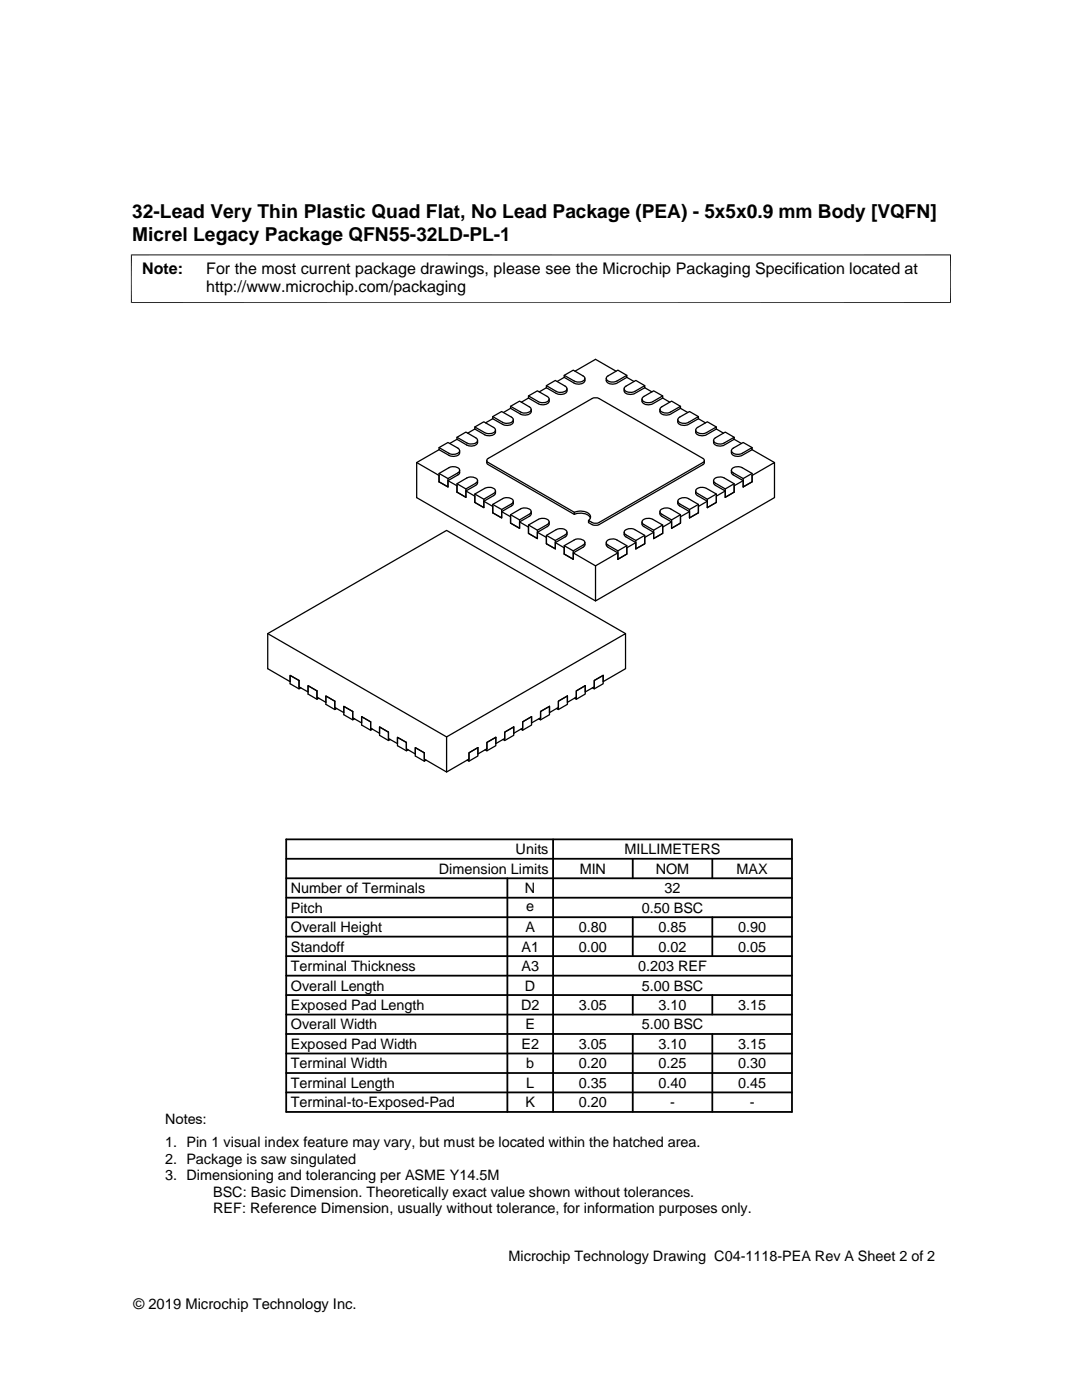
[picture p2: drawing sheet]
<svg xmlns="http://www.w3.org/2000/svg" width="216mm" height="279mm" viewBox="0 0 216 279" stroke-linecap="round" stroke-linejoin="round" font-family="sans-serif">
<g fill="none" stroke="#000" stroke-width=".25">
<path d="M105.5 79.4l-1.5 .9M105.5 79.4l1.9 1.2a1.61 1.61 0 0 0 2.2-.5v-.4M105.5 79l1.9 1.2a1.44 1.44 0 0 0 2.2-.6l-.4-.5-2-1.1-1.7 1v.4M109 77.4l-1.4 .8M109 77.4l2.2 1.2a1.42 1.42 0 0 0 1.9-.6v-.4M109 77l2 1.1a1.85 1.85 0 0 0 2-.2l.1-.3-.2-.4-2.1-1.3-1.8 1.1v.4M112.6 75.3l-1.4 .8M112.6 74.9l2 1.1a1.63 1.63 0 0 0 2.1-.3l-.2-.6-2.1-1.2-1.8 1v.4M112.6 75.3l2.1 1.2a1.45 1.45 0 0 0 2-.6v-.4M122.9 74.1l-4.1-2.4-4.1 2.4M125.1 75.3l-2 1.2a1.49 1.49 0 0 1-2.1-.6v-.4M125.1 75.3l1.4 .8"/>
<path d="M125.1 74.9l-1.8-1-2 1.1a.66 .66 0 0 0-.2 .8 .66 .66 0 0 0 .7 .4l1.1-.1 2.2-1.2v.4M128.7 77l-1.8-1.1-2 1.2a.6 .6 0 0 0-.3 .7 .6 .6 0 0 0 .6 .4l.5 .1 .8-.1 2.2-1.2v.4M128.7 77.4l-2 1.1a1.46 1.46 0 0 1-2.2-.5v-.4M128.7 77.4l1.4 .8M132.2 79.4l-1.9 1.2a1.5 1.5 0 0 1-2.2-.5v-.4M132.2 79l-1.8-1-1.9 1.1a.61 .61 0 0 0-.4 .7 .61 .61 0 0 0 .7 .5l.5 .1 .8-.2 2.1-1.2v.4M132.2 79.4l1.4 .9M83.1 92.3l4.5 2.6v1.3M87.6 89.7l-4.5 2.6v7l35.7 20.6M87.6 89.7l2 1.2a1.68 1.68 0 0 0 2.1-.4v-.6M87.6 89.3l2 1.2a1.8 1.8 0 0 0 2-.2l.1-.4-.2-.4-2.1-1.2-1.8 1v.4M87.6 94.5l2-1.2a1.83 1.83 0 0 1 2 .2l.1 .4-.2 .4-2.1 1.2v1.7l-1.8-1z"/>
<path d="M87.6 94.5l1.8 1M89.4 95.9l1.8 1v1.3M91.2 87.7l-1.5 .8M91.2 87.7l2.1 1.2a1.45 1.45 0 0 0 2-.6v-.4M91.2 96.5l1.8 1.1M91.2 96.5l1.9-1.1a1.85 1.85 0 0 1 2.1 .3l.1 .3-.2 .3-2.1 1.3v1.7l-1.8-1.1zM91.2 87.3l2.3 1.3h.7a.78 .78 0 0 0 .8-.2 .78 .78 0 0 0 .2-.8l-2.2-1.4-1.8 1.1v.4M91.7 93.9l-.1 .7-2.2 1.3v1.3l-1.8-1M93 98l1.7 1v1.3M94.7 85.6l-1.4 .8M94.7 85.6l2.2 1.2a1.46 1.46 0 0 0 2-.6v-.4M94.7 85.2l2 1.1a1.72 1.72 0 0 0 2.1-.3l-.2-.6-2.1-1.2-1.8 1v.4"/>
<path d="M94.7 98.6l1.8 1M94.7 98.6l2-1.1a1.51 1.51 0 0 1 2.2 .5l-.3 .4-2.1 1.2v1.7l-1.8-1zM95.3 95.9l-.1 .8-2.2 1.3v1.3l-1.8-1.1M97.1 91.9l.1 .5 .2 .3 17.2 10a2.6 2.6 0 0 1 3.2 .7M98.3 83.6l-1.4 .8M98.3 83.6l2 1.1a1.68 1.68 0 0 0 2.1-.4v-.5M98.3 83.1l2 1.2a1.71 1.71 0 0 0 2.1-.4l-.2-.5-2.1-1.3-1.8 1v.5M98.9 98l-.1 .5-.2 .3-2.1 1.2v1.3l-1.8-1M101.9 81.5l-1.4 .8M101.9 81.5l2.1 1.2a1.46 1.46 0 0 0 2-.6v-.4M101.9 81.1l1.9 1.1a1.8 1.8 0 0 0 2.1-.2l.1-.3-.2-.4-2.1-1.2-1.8 1v.4M135.4 99.7a1.85 1.85 0 0 1 2-.2l2 1.2v1.6l-1.8 1.1v-1.7l-2.1-1.2-.2-.5z"/>
<path d="M135.8 81.1l-1.8-1-2 1.1-.3 .5a1.18 1.18 0 0 0 1.6 .7l2.5-1.3v.4M135.8 81.5l-2 1.1a1.5 1.5 0 0 1-2.1-.5v-.4M135.8 81.5l1.4 .8M138.8 98v.5l.2 .3 2.1 1.2v1.3M139 97.6a1.85 1.85 0 0 1 2-.1l1.9 1.1v1.7l-1.8 1v-1.7l-2.1-1.2a.49 .49 0 0 1 0-.8zM139.4 83.6l-2 1.1a1.49 1.49 0 0 1-2.2-.5v-.4M139.4 83.1l-1.8-1-2 1.1a.67 .67 0 0 0-.2 .9 .67 .67 0 0 0 .7 .4l1.1-.1 2.2-1.3v.5M139.4 83.6l1.4 .8M140.5 91.9v.5l-.2 .3-20.8 12-.7 .1h-.5l-.9-.5v-.4l1.1 .5 1-.1 20.8-12 .2-.3v-.2l-.2-.3-20.8-12-.7-.1-.7 .1-20.7 12-.2 .3 .1 .4 17.3 10v.5M142.4 95.9v.6l.2 .2 2.1 1.3v1.3M142.5 95.6a1.88 1.88 0 0 1 2-.2l2 1.1v1.7l-1.8 1.1v-1.7l-2.1-1.3-.2-.4zM142.9 85.6l1.5 .8"/>
<path d="M142.9 85.2l-1.8-1-1.9 1.1-.4 .5a1.14 1.14 0 0 0 1.6 .7l2.5-1.3v.4M142.9 85.6l-1.9 1.2a1.5 1.5 0 0 1-2.2-.6v-.4M142.9 98.6l-1.8 1M144.7 98l-1.8 1v1.3l-1.8 1M145.9 93.9l.1 .5 .2 .3 2.1 1.2v1.3M146 93.6a1.79 1.79 0 0 1 2.1-.3l2 1.2v1.7l-1.8 1v-1.7l-2.1-1.2-.3-.4zM146.5 87.7l1.4 .8M146.5 87.7l-2 1.1a1.49 1.49 0 0 1-2.1-.5v-.4M146.5 87.3l-1.8-1.1-2 1.2-.3 .4a1.17 1.17 0 0 0 1.6 .8l2.5-1.3v.4M146.5 96.5l-1.8 1.1M148.3 95.9l-1.8 1v1.3l-1.8 1.1M148.3 97.2l1.8-1v-1.3l4.4-2.6v7l-35.7 20.6v-7l4.5-2.6"/>
<path d="M150.1 89.7l-2 1.2a1.49 1.49 0 0 1-2.2-.5v-.5M150.1 89.7l4.4 2.6M150.1 89.3l-1.8-1-2 1.1a.61 .61 0 0 0-.3 .7 .61 .61 0 0 0 .6 .5l.6 .1 .7-.1 2.2-1.3v.4M150.1 94.5l-1.8 1M96.5 100l1.8 1.1v1.2M98.3 100.7l1.8 1M98.3 100.7l2-1.2a1.82 1.82 0 0 1 2 .2l.1 .3-.2 .5-2.1 1.2v1.7l-1.8-1.1zM100.1 102.1l1.8 1v1.3M101.9 102.7l1.8 1.1M101.9 102.7l1.9-1.1a1.59 1.59 0 0 1 2.2 .5l-.2 .4-2.1 1.3v1.6l-1.8-1zM102.4 100l-.1 .8-2.2 1.3v1.3l-1.8-1.1M103.7 104.2l1.8 1v1.2"/>
<path d="M105.5 104.8l1.7 1M105.5 104.8l1.9-1.1a1.44 1.44 0 0 1 2.2 .5l-.4 .5-2 1.1v1.7l-1.7-1.1zM106 102.1v.5l-.2 .4-2.1 1.2v1.2l-1.8-1M107.2 106.2l1.8 1.1v1.2M109 106.8l1.8 1.1M109 106.8l2-1.1a1.66 1.66 0 0 1 2.1 .4l-.2 .5-2.1 1.3v1.6l-1.8-1zM109.6 104.2v.5l-.3 .3-2.1 1.2v1.3l-1.7-1.1M110.8 108.3l1.8 1v1.3M112.6 108.9l1.8 1M112.6 108.9l2-1.1a1.76 1.76 0 0 1 2.1 .3v.2l-.2 .4-2.1 1.2v1.7l-1.8-1zM113.1 106.2l-.1 .8-2.2 1.3v1.2l-1.8-1M114.4 110.3l4.4 2.6"/>
<path d="M114.6 102.2a2.75 2.75 0 0 1 3.2 .6v.5l-.4 .6M116.7 108.3v.5l-.2 .3-2.1 1.2v1.3l-1.8-1M121 108.3v.5l.2 .3 2.1 1.2v1.3M121.1 107.9a1.82 1.82 0 0 1 2-.1l2 1.1v1.7l-1.8 1v-1.7l-2.1-1.2a.49 .49 0 0 1-.1-.8zM124.5 106.2l.1 .6 .2 .2 2.1 1.3v1.2M124.7 105.9a1.84 1.84 0 0 1 2-.2l2 1.1v1.7l-1.8 1v-1.6l-2.1-1.3-.3-.4zM125.1 108.9l-1.8 1M126.9 108.3l-1.8 1v1.3l-1.8 1M128.1 104.2v.5l.2 .3 2.1 1.2v1.3M128.3 103.8a1.88 1.88 0 0 1 2-.1l1.9 1.1v1.6l-1.8 1.1v-1.7l-2.1-1.2a.49 .49 0 0 1 0-.8zM128.7 106.8l-1.8 1.1M130.4 106.2l-1.7 1.1v1.2l-1.8 1"/>
<path d="M131.7 102.1v.6l.2 .2 2.1 1.3v1.2M131.7 101.9a1.83 1.83 0 0 1 2.1-.3l2 1.1v1.7l-1.8 1v-1.6l-2.1-1.3-.2-.3zM132.2 104.8l-1.8 1M134 104.2l-1.8 1v1.2l-1.8 1.1M135.2 100v.5l.3 .4 2.1 1.2v1.3M135.8 102.7l-1.8 1.1M137.6 102.1l-1.8 1v1.3l-1.8 1M139.4 100.7l-1.8 1M141.1 100l-1.7 1.1v1.2l-1.8 1.1M53.4 126.4l35.7 20.7M59.7 135.8l-1.8-1v1.7l1.8 1M59.7 135.8v1.3l1.8 1v-1.3l1.7 1.1"/>
<path d="M59.7 135.8v1.7l.3-.2M63.2 137.9l-1.7-1.1v1.7l1.7 1.1M63.2 137.9v1.2l1.8 1.1v-1.3l1.8 1M63.2 137.9v1.7l.4-.3M66.8 139.9l-1.8-1v1.7l1.8 1M66.8 139.9v1.3l1.8 1v-1.2l1.8 1M66.8 139.9v1.7l.4-.2M113.2 138.9v1.7l-1.8 1M113.2 138.9l-1.8 1v1.7l-.3-.2M113.2 138.9l-1.8 1v1.3l-1.8 1v-1.2M116.8 136.8v1.7l-1.8 1.1M116.8 136.8l-1.8 1.1v1.7l-.4-.3"/>
<path d="M116.8 136.8l-1.8 1.1v1.2l-1.8 1.1v-1.3M120.4 134.8l-1.8 1v1.3l-1.8 1v-1.3M120.4 134.8v1.7l-1.8 1M120.4 134.8l-1.8 1v1.7l-.4-.2M120.4 134.8v1.2l4.4-2.5v-7.1l-35.7 20.7v7l4.5-2.6v-1.3l1.8-1M124.8 126.4l-35.7-20.5-35.7 20.5v7.1l4.5 2.5v-1.2l1.8 1M70.4 142l-1.8-1v1.6l1.8 1.1M70.4 142v1.3l1.8 1v-1.3l1.8 1.1M70.4 142v1.7l.3-.2M74 144.1v1.6l.3-.2M74 144.1l-1.8-1.1v1.7l1.8 1M74 144.1v1.2l1.7 1v-1.2l1.8 1"/>
<path d="M77.5 146.1l-1.8-1v1.6l1.8 1.1M77.5 146.1v1.3l1.8 1v-1.2l1.8 1M77.5 146.1v1.7l.4-.2M81.1 148.2l-1.8-1v1.6l1.8 1M81.1 148.2v1.2l1.8 1.1v-1.3l1.8 1M81.1 148.2v1.6l.3-.2M84.7 150.2v1.7l.3-.2M84.7 150.2l-1.8-1v1.7l1.8 1M84.7 150.2v1.3l4.4 2.6M95.4 149.2v1.7l-1.8 1M95.4 149.2l-1.8 1v1.7l-.4-.2M98.9 147.2v1.6l-1.7 1"/>
<path d="M98.9 147.2l-1.7 1v1.6l-.4-.2M98.9 147.2l-1.7 1v1.2l-1.8 1.1v-1.3M102.5 145.1v1.6l-1.8 1.1M102.5 145.1l-1.8 1v1.7l-.3-.2M102.5 145.1l-1.8 1v1.3l-1.8 1v-1.2M106.1 143v1.7l-1.8 1M106.1 143l-1.8 1.1v1.6l-.4-.2M106.1 143l-1.8 1.1v1.2l-1.8 1v-1.2M109.6 141v1.6l-1.7 1.1M109.6 141l-1.7 1v1.7l-.4-.2M109.6 141l-1.7 1v1.3l-1.8 1v-1.3"/>
</g>
<path d="M26.1 50.9h163.7M26.2 50.8v9.7M189.7 50.8v9.7M26.1 60.4h163.7" fill="none" stroke="#000" stroke-width=".2"/>
<g fill="none" stroke="#000" stroke-width=".36">
<path d="M57.1 179.2h100.9M57.1 175.3h100.9M57.1 171.4h100.9M57.1 167.5h100.9v54.4h-100.9zM101.2 175.3v46.6M110.4 167.5v54.4M126.3 171.4v3.9M142.1 171.4v3.9M57.1 186.9h100.9M57.1 183h100.9M57.1 198.6h100.9M57.1 194.7h100.9"/>
<path d="M57.1 190.8h100.9M126.3 183v7.8M126.3 198.6v3.9M142.1 183v7.8M142.1 198.6v3.9M57.1 214.1h100.9M57.1 206.4h100.9M57.1 202.5h100.9M57.1 210.2h100.9M57.1 218h100.9M126.3 206.4v15.5M142.1 206.4v15.5"/>
</g>
<g font-size="3.8">
<text x="26.4" y="43.5">32-Lead Very Thin Plastic Quad Flat, No Lead Package (PEA) - 5x5x0.9 mm Body [VQFN]</text>
<text x="26.4" y="48">Micrel Legacy Package QFN55-32LD-PL-1</text>
</g>
<g font-size="3.2">
<text x="28.4" y="54.6">Note:</text>
<text x="41.1" y="58.3">http://www.microchip.com/packaging</text>
<text x="41.1" y="54.6">For the most current package drawings, please see the Microchip Packaging Specification located at</text>
</g>
<g font-size="2.9">
<text x="102.9" y="170.5">Units</text>
<text x="124.6" y="170.5">MILLIMETERS</text>
<text x="58" y="178.2">Number of Terminals</text>
<text x="87.6" y="174.4">Dimension Limits</text>
<text x="104.8" y="178.2">N</text>
<text x="115.7" y="174.4">MIN</text>
<text x="130.8" y="174.4">NOM</text>
<text x="132.6" y="178.2">32</text>
<text x="147" y="174.4">MAX</text>
<text x="58" y="182.1">Pitch</text>
<text x="105" y="181.8">e</text>
<text x="128" y="182.1">0.50 BSC</text>
<text x="58" y="186">Overall Height</text>
<text x="58" y="189.9">Standoff</text>
<text x="104.1" y="189.9">A1</text>
<text x="104.8" y="186">A</text>
<text x="115.5" y="186">0.80</text>
<text x="115.5" y="189.9">0.00</text>
<text x="131.4" y="186">0.85</text>
<text x="131.4" y="189.9">0.02</text>
<text x="147.3" y="186">0.90</text>
<text x="147.3" y="189.9">0.05</text>
<text x="58" y="193.8">Terminal Thickness</text>
<text x="58" y="197.7">Overall Length</text>
<text x="104.1" y="193.8">A3</text>
<text x="104.8" y="197.7">D</text>
<text x="127.3" y="193.8">0.203 REF</text>
<text x="128" y="197.7">5.00 BSC</text>
<text x="58" y="201.6">Exposed Pad Length</text>
<text x="104" y="201.6">D2</text>
<text x="115.5" y="201.6">3.05</text>
<text x="131.4" y="201.6">3.10</text>
<text x="147.3" y="201.6">3.15</text>
<text x="58" y="205.4">Overall Width</text>
<text x="58" y="209.3">Exposed Pad Width</text>
<text x="104" y="209.3">E2</text>
<text x="104.8" y="205.4">E</text>
<text x="115.5" y="209.3">3.05</text>
<text x="128" y="205.4">5.00 BSC</text>
<text x="131.4" y="209.3">3.10</text>
<text x="147.3" y="209.3">3.15</text>
<text x="58" y="213.2">Terminal Width</text>
<text x="105" y="213.2">b</text>
<text x="115.5" y="213.2">0.20</text>
<text x="131.4" y="213.2">0.25</text>
<text x="147.3" y="213.2">0.30</text>
<text x="58" y="217.1">Terminal Length</text>
<text x="58" y="221">Terminal-to-Exposed-Pad</text>
<text x="104.8" y="221">K</text>
<text x="105" y="217.1">L</text>
<text x="115.5" y="217.1">0.35</text>
<text x="115.5" y="221">0.20</text>
<text x="131.4" y="217.1">0.40</text>
<text x="133.7" y="221">-</text>
<text x="147.3" y="217.1">0.45</text>
<text x="149.6" y="221">-</text>
<text x="32.9" y="224.3">Notes:</text>
<text x="32.9" y="228.9">1. Pin 1 visual index feature may vary, but must be located within the hatched area.</text>
<text x="32.9" y="232.2">2. Package is saw singulated</text>
<text x="32.9" y="235.5">3. Dimensioning and tolerancing per ASME Y14.5M</text>
<text x="42.5" y="238.8">BSC: Basic Dimension. Theoretically exact value shown without tolerances.</text>
<text x="42.5" y="242.2">REF: Reference Dimension, usually without tolerance, for information purposes only.</text>
<text x="101.5" y="251.7">Microchip Technology Drawing C04-1118-PEA Rev A Sheet 2 of 2</text>
<text x="26.6" y="261.3">© 2019 Microchip Technology Inc.</text>
</g>
</svg>
